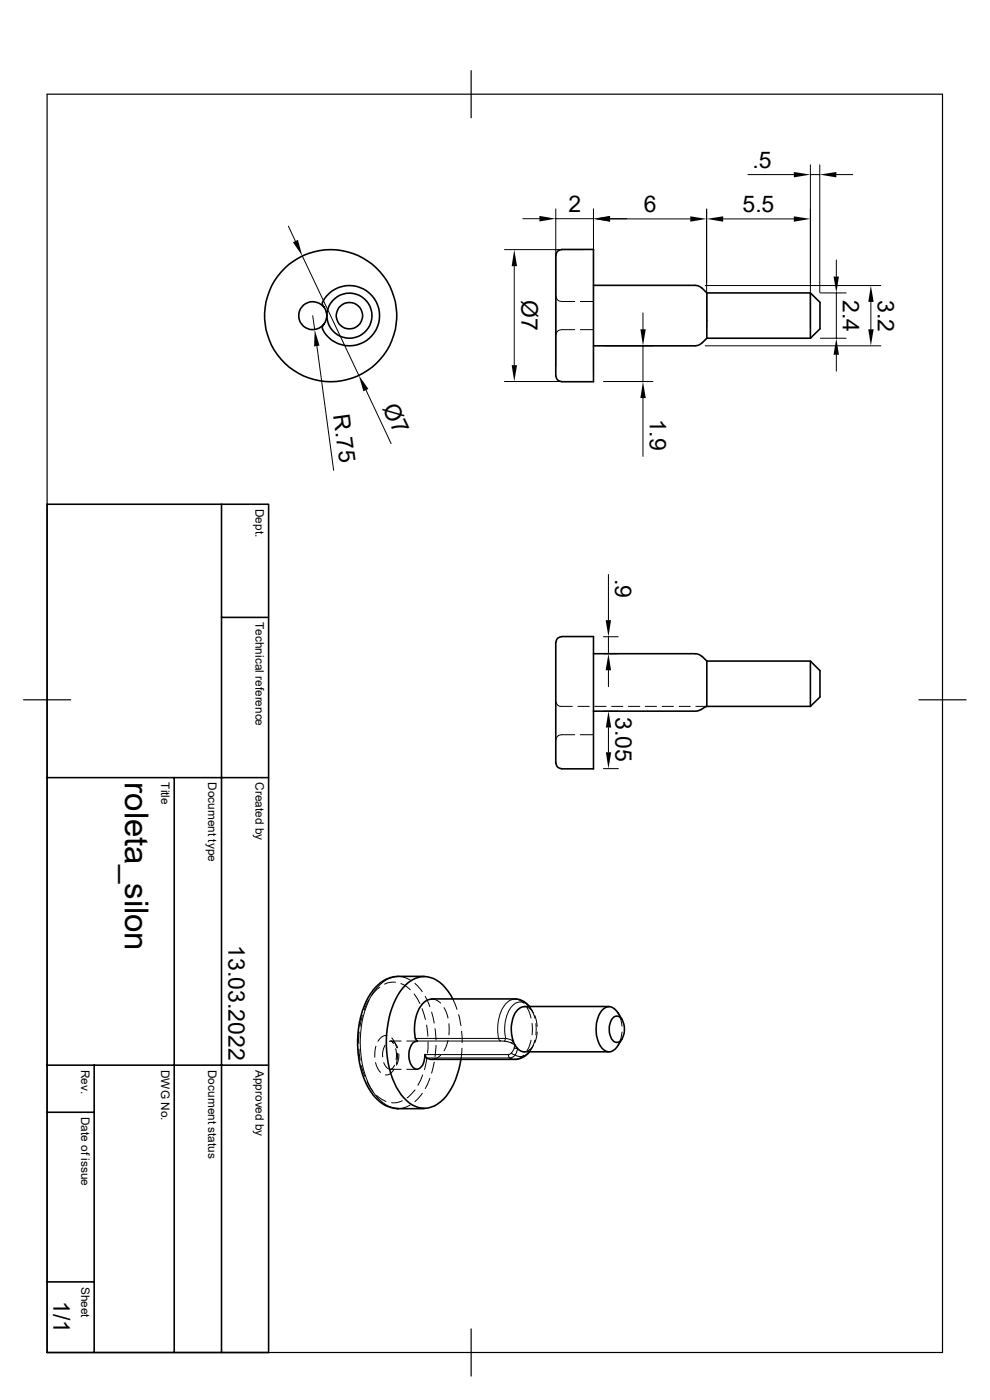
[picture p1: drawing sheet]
<svg xmlns="http://www.w3.org/2000/svg" width="210mm" height="297mm" viewBox="0 0 210 297" stroke-linecap="round" stroke-linejoin="round" font-family="sans-serif">
<g fill="none" stroke="#000" stroke-width=".34">
<path d="M117.9 54.1v25.7M119.1 52.9h6.8v28.1h-6.8M119.1 53h-.3a1.13 1.13 0 0 0-.9 1.1M68.5 64.9l.6 .8 .2 1.1-.1 1.1-.4 .7a2.97 2.97 0 0 1-4.3 .7 2.97 2.97 0 0 1-.3-4.3 2.97 2.97 0 0 1 4.3 0M68.6 69l-.2 .4 .1 .4M68.6 64.9l-.2-.4a6.3 6.3 0 0 1 6.7-3.9 6.3 6.3 0 0 1 5.4 5.6 6.4 6.4 0 0 1-4.5 6.9 6.4 6.4 0 0 1-7.5-3.2M117.9 79.8l.1 .3a1.13 1.13 0 0 0 1.1 .8M125.9 60.5h21.6l.8 .2 .6 .4M148.9 72.8l-.6 .4-.8 .2h-21.6M148.9 61.1l1 1M149.9 62.1h22l2 2v5.7l-2 2M149.9 71.8h22"/>
<path d="M149.9 62.1v9.7M149.9 71.8l-1 1M171.9 62.1v9.7M10 107h47v179.9h-47zM47 107v179.9M47 131h10M117.9 136.3v25.6M119.1 135h6.8v28.1h-6.8M119.1 135.1h-.3a1.13 1.13 0 0 0-.9 1.2M125.9 138.7h21.6l.8 .2 .6 .4M148.9 139.2l1 1.1M149.9 140.3h22l2 2v5.6l-2 2"/>
<path d="M149.9 149.9l-1.3 .7-.9 .3h-21.8M149.9 149.9h22M149.9 140.3v9.6M171.9 140.3v9.6M10 165h47M37 165v121.9M117.9 161.9l.1 .3a1.13 1.13 0 0 0 1.1 .9M90 207.1h-5.8l-.9 .2-1.5 .5-1.6 1.1-1.6 1.9-1.4 2.8-1 3.3-.3 3.6 .2 4.1 .8 3.3 1 2.4 1.5 2.3 1.7 1.5 2.2 1 .9 .1h5.8M91.6 212a3.6 3.6 0 0 0-3 2.6 10.2 10.2 0 0 0-.5 5.7M91.6 211.9h17.9l1.5 .5 1.3 1.1M96.1 211.9a8 8 0 0 0-5.5-4.7 6.6 6.6 0 0 0-6.2 4 22.1 22.1 0 0 0-.3 19.4 7.8 7.8 0 0 0 5.4 4.5 6 6 0 0 0 5.7-3.4 16.7 16.7 0 0 0 2.6-7M111.2 213.6a3.6 3.6 0 0 0-2.7 3.6 6.1 6.1 0 0 0 1.5 5.4l1 .5h18.2"/>
<path d="M111.2 213.5h18M130 216a1.22 1.22 0 0 1 1.3-.4 1.22 1.22 0 0 1 .8 1.1 3.9 3.9 0 0 1-.7 4.3 1.26 1.26 0 0 1-1.8-1 4.1 4.1 0 0 1 .4-4zM132 216.4a5.5 5.5 0 0 0-2.2-2.7 2.23 2.23 0 0 0-2.7 1.6 7.1 7.1 0 0 0 .9 7.3 1.81 1.81 0 0 0 2.9-.4l1.1-1.9M10 236h10M10 226h47M20 226v60.9M88.1 220.3l.5 .5M88.5 220.9a2.18 2.18 0 0 0-1.7 2.2 3.2 3.2 0 0 0 1.5 3.7 2.05 2.05 0 0 0 1.7-2.1l.1-1M90.2 223.7l.3 .7M112.3 223.1l-1 1-1.7 .6h-18.3l-.8-.2M10 271.9h10"/>
<circle cx="70.1" cy="67" r="14"/>
<circle cx="74.1" cy="67" r="2.8"/>
<circle cx="74.1" cy="67" r="4.8"/>
</g>
<g fill="none" stroke="#000" stroke-width=".21">
<path d="M158.7 37h9.7M171.9 35v34.6M171.9 37h2M173.9 35v27.1M177.4 37h3.5M61.2 48l1.5 3.1M64.1 54.3l12 25.3M107 53h16.8M109.1 56.5v21M110.9 46.4h3.5M117.9 44.3v33.3M117.9 46.4h8"/>
<path d="M125.9 44.3v34.6M129.4 46.4h17M129.4 46.4h3.5M149.9 44.4v25.2M153.4 46.4h15M177.4 55.2v3.5M66.3 67l.5 2.9M67.2 73.4l3.6 26.4M117.9 62.7a1.29 1.29 0 0 0 1.2 1.3h2.8M121.9 69.9h-2.8a1.22 1.22 0 0 0-1.2 1.3M123.1 69.9h2.8M123.1 64h2.8"/>
<path d="M128 73.4h10.5M136.4 66.4v3.4M136.4 73.4v7.5M149.6 73.4h37.3M149.6 60.6h37.3M174 71.8h5.5M174 62.1h5.5M177.4 62.1v9.7M177.4 75.3v3.4M184.7 64.1v5.7M77.6 82.8l5.4 11.3M107 80.9h16.8"/>
<path d="M128 80.9h10.5M136.4 84.5v12.3M128 138.7h3.1M128 135.1h3.1M129.1 121.9v9.7M129.1 135.1v3.6M117.9 148.7a1.22 1.22 0 0 0 1.2 1.2h2.3M121.9 155.9h-2.8a1.22 1.22 0 0 0-1.2 1.2M122.6 149.9h2.4M123.1 155.9h2.8M126.2 149.9h2.4M128 150.9h3.2"/>
<path d="M129.1 154.3v5.3M129.1 142.2v3.5M129.8 149.9h2.3M133.3 149.9h2.4M136.9 149.9h2.4M140.5 149.9h2.4M144.1 149.9h2.3M147.6 149.9h2.3M149.7 149.9h.1M128 163.1h3.2M76.2 218.9l-.1 2.5M76.9 215.4l-.5 2.4"/>
<path d="M78.2 212.1l-.9 2.2M80.6 209.4l-1.7 1.7M82 219.7a1.93 1.93 0 0 0-1.8 1.2M83.9 208.4l-1.6 .1-.7 .3M84.5 207.1a5.5 5.5 0 0 1 2.5 .8M84.5 207.2a7.3 7.3 0 0 0-6 4.5 22 22 0 0 0 .5 19.7 7.1 7.1 0 0 0 5.5 3.7M85 208.7l.6 .2 1.4 1.1M87.8 210.9l1.3 2M88 208.6l1.6 1.8M89.5 214l.8 2.3M90.2 211.4l1 2.2M90.5 217.5l.3 2.3"/>
<path d="M91.6 214.7l.5 2.3M91.6 211.9a2.89 2.89 0 0 1 1.9 .9M92.3 218.2l.2 2.4M94.2 213.8l.4 .8 .4 1.4M95.2 217.2v2.3M96.1 211.9l.8 2.2M97.3 215.3l.5 2.3M97.9 218.8l.1 2.4M109.3 211.9a2.92 2.92 0 0 1 1.8 .9M109.3 212a3.6 3.6 0 0 0-3 2.6 10.2 10.2 0 0 0-.6 5.7M111.2 213.5a2.22 2.22 0 0 1 1.6 .9M111.8 213.7l.8 2.3"/>
<path d="M112.3 213.5l.8 1.3 .4 1.2M112.3 213.5l.9 1.4M112.3 213.6a2.31 2.31 0 0 0-3.9 .1 8.5 8.5 0 0 0-1.1 6.6M112.9 217.1v2.4M113.5 215.4l.5 2.4M113.7 217.2v2.3M114 218.9l-.3 1.6-.3 .7M131.1 214.9l.6 1.4 .3 1.4M132 218.9l-.3 1.5-.6 1.3M76.2 222.5l.2 2.4M76.7 226.1l.7 2.2M77.9 229.4l1.2 2.1"/>
<path d="M79.7 225.4a4.2 4.2 0 0 0 1 2.1M79.8 222l-.3 2.3M79.9 232.4l1 .8 1 .5M81.4 225.4l.1 .3a1.5 1.5 0 0 0 1.7 1.1M81.7 221.7l-.5 1.2v1.3M82.6 220.9a1.48 1.48 0 0 1 1.8 1.4M83.1 220.2l.8 1.2 .2 .8M83.6 226.8a2.14 2.14 0 0 1-1.9 1.2M83.7 226l-.4 .6-.4 .3h2.2M83.9 222.5l.2 1-.1 1.3M84.3 223.4v1l-.2 1.4M84.6 223.6v.9l-.5 1.5"/>
<path d="M85.1 220.9h-2.2l.6 .5M85.3 233.5a3.3 3.3 0 0 1-2.2 .4M86.3 220.9h2.1M86.3 226.9h2.1M87 234.4a5.5 5.5 0 0 1-2.5 .8M88.1 231.2l-1.7 1.7M88.1 220.3h17.6M88.5 220.9h17.7M89.6 231.9l-1.6 1.8M89.7 228l-1.1 2.3M90.6 224.6l-.6 2.3M90.8 221l-.1 2.4"/>
<path d="M91.2 228.8l-1 2.1M92.1 225.3l-.5 2.4M92.5 221.8l-.2 2.4M93.5 223.9a2.45 2.45 0 0 1-1.9 .8M95 220.7l-.4 1.4-.4 .8M98 222.4l-.2 2.3M105.7 220.3h1.7l.8 .2 .7 .4M105.7 220.3l.5 .5M106.2 220.9l1.5 .1 1 .4a.6 .6 0 0 1 .4 .9M107.2 220.3l-.2 .6M107.8 223.7l.3 .7M108.5 223.4l.8 .4"/>
<path d="M108.9 220.9l-.4 .3M109.1 222.3l-.6 1.1-.6 .3h-17.7M109.1 222.3l.3 .1a.31 .31 0 0 1 .4 .2 .31 .31 0 0 1-.1 .4l-.4 .8M109.3 223.8l-.5 .4-.6 .3h-17.7M111.1 223.9a2.32 2.32 0 0 1-3 .6M112.6 220.7l-.4 1.4-.4 .8M112.8 222.2a2.22 2.22 0 0 1-1.6 .9M113.2 221.7l-.7 1.1a2.38 2.38 0 0 1-3.2 1M113.5 220.7a5.4 5.4 0 0 1-1.2 2.4"/>
</g>
<path d="M10 20h189.9v266.9h-189.9zM99.9 15v10M5 148.5h10M194.9 148.5h10M99.9 281.9v10" fill="none" stroke="#000" stroke-width=".25"/>
<g fill="#000">
<path d="M168.4 36.5l3.5 .5-3.5 .6zM173.9 37l3.5-.5v1.1zM62.1 51.4l1.1-.5 .9 3.4zM109.1 53l.6 3.5h-1.2zM114.4 45.8l3.5 .6-3.5 .6zM125.9 46.4l3.5-.6v1.2zM125.9 46.4l3.5-.5v1.1zM146.4 45.9l3.5 .5-3.5 .6zM149.9 46.4l3.5-.5v1.1zM168.4 45.9l3.5 .5-3.5 .6zM176.8 58.7h1.2l-.6 3.4zM66.8 69.9l1 3.4-1.2 .2z"/>
<path d="M108.5 77.5h1.2l-.6 3.4zM135.8 69.8h1.2l-.6 3.6zM177.4 71.8l.6 3.5h-1.2zM184.2 69.8h1.1l-.6 3.6zM184.7 60.6l.6 3.5h-1.1zM76.1 79.6l2 2.9-1 .5zM136.4 80.9l.6 3.6h-1.2zM128.5 131.6h1.1l-.5 3.5zM129.1 138.7l.5 3.5h-1.1zM129.1 150.9l.6 3.4h-1.2zM128.5 159.6h1.2l-.6 3.5z"/>
</g>
<text font-size="7" x="26.5" y="165.9" transform="rotate(90 26.5 165.9)">roleta_silon</text>
<g font-size="4.9">
<text x="159.6" y="35.6">.5</text>
<text x="120.6" y="45">2</text>
<text x="136.6" y="45">6</text>
<text x="157.5" y="45">5.5</text>
<text x="110.7" y="63.7" transform="rotate(90 110.7 63.7)">Ø7</text>
<text x="178.8" y="63.6" transform="rotate(90 178.8 63.6)">2.4</text>
<text x="186.2" y="63.6" transform="rotate(90 186.2 63.6)">3.2</text>
<text x="70.7" y="88.1" transform="rotate(82 70.7 88.1)">R.75</text>
<text x="81.1" y="86.5" transform="rotate(65 81.1 86.5)">Ø7</text>
<text x="137.9" y="88.8" transform="rotate(90 137.9 88.8)">1.9</text>
<text x="130.5" y="122.8" transform="rotate(90 130.5 122.8)">.9</text>
<text x="130.6" y="152.2" transform="rotate(90 130.6 152.2)">3.05</text>
<text x="48.5" y="200.5" transform="rotate(90 48.5 200.5)">13.03.2022</text>
<text x="11.3" y="276.1" transform="rotate(90 11.3 276.1)">1/1</text>
</g>
<g font-size="2.5">
<text x="54.2" y="108" transform="rotate(90 54.2 108)">Dept.</text>
<text x="54.2" y="132" transform="rotate(90 54.2 132)">Technical reference</text>
<text x="34.2" y="165.9" transform="rotate(90 34.2 165.9)">Title</text>
<text x="44.2" y="165.9" transform="rotate(90 44.2 165.9)">Document type</text>
<text x="54.2" y="165.9" transform="rotate(90 54.2 165.9)">Created by</text>
<text x="17.2" y="227" transform="rotate(90 17.2 227)">Rev.</text>
<text x="34.2" y="226.9" transform="rotate(90 34.2 226.9)">DWG No.</text>
<text x="44.2" y="226.9" transform="rotate(90 44.2 226.9)">Document status</text>
<text x="54.2" y="226.9" transform="rotate(90 54.2 226.9)">Approved by</text>
<text x="17.2" y="236.9" transform="rotate(90 17.2 236.9)">Date of issue</text>
<text x="17.2" y="273" transform="rotate(90 17.2 273)">Sheet</text>
</g>
</svg>
